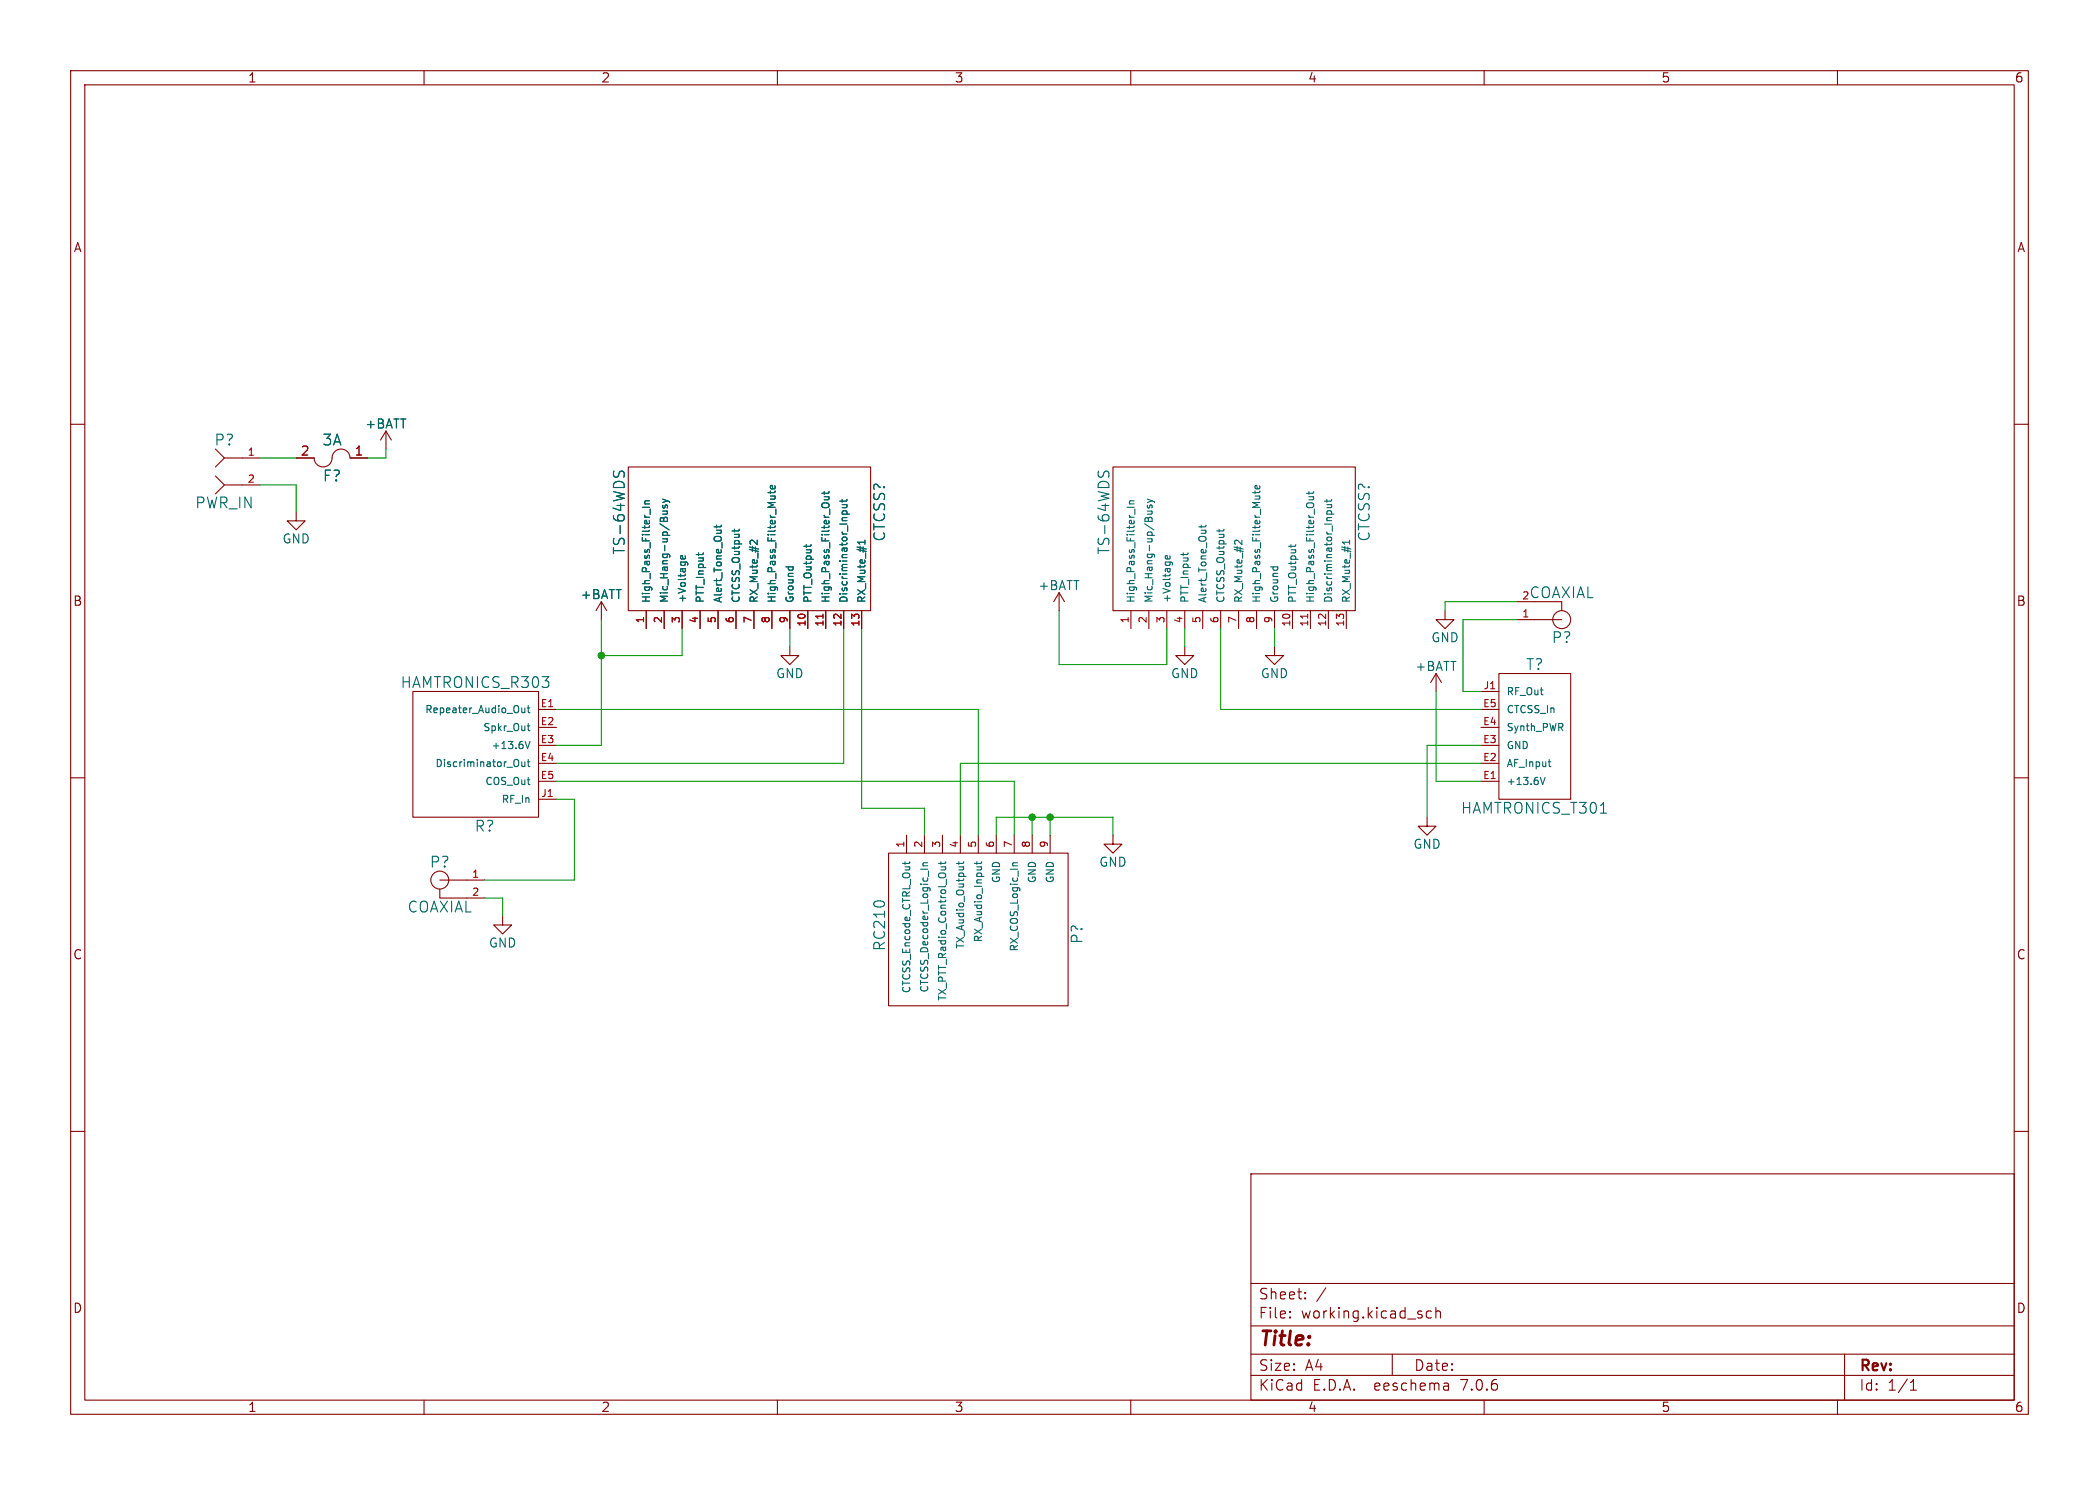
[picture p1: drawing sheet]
(kicad_sch (version 20230121) (generator eeschema)

 (paper "A4")

 (lib_symbols
  (symbol "Connectors:COAXIAL" (pin_names (offset 1.016)) (in_bom yes) (on_board yes)
   (property "Reference" "P" (at 0 2.54 0) (effects (font (size 1.524 1.524))))
   (property "Value" "COAXIAL" (at 0 -3.81 0) (effects (font (size 1.524 1.524))))
   (property "Footprint" "" (at 0 0 0) (effects (font (size 1.524 1.524))))
   (property "Datasheet" "" (at 0 0 0) (effects (font (size 1.524 1.524))))
   (symbol "COAXIAL_0_1"
    (polyline (pts (xy 3.81 0) (xy 0 0)) (stroke (width 0) (type solid)) (fill (type none)))
    (polyline (pts (xy 3.81 -2.54) (xy 0 -2.54) (xy 0 -1.27)) (stroke (width 0) (type solid)) (fill (type none)))
    (circle (center 0 0) (radius 1.27) (stroke (width 0) (type solid)) (fill (type none))))
   (symbol "COAXIAL_1_1"
    (pin input line (at 6.35 0 180) (length 2.54) (name "~" (effects (font (size 1.016 1.016)))) (number "1" (effects (font (size 1.016 1.016)))))
    (pin input line (at 6.35 -2.54 180) (length 2.54) (name "~" (effects (font (size 1.016 1.016)))) (number "2" (effects (font (size 1.016 1.016)))))))
  (symbol "Connectors:CONN_1x2" (pin_names (offset 1.016)) (in_bom yes) (on_board yes)
   (property "Reference" "P" (at 0 3.81 0) (effects (font (size 1.524 1.524))))
   (property "Value" "CONN_1x2" (at 0 -5.08 0) (effects (font (size 1.524 1.524))))
   (property "Footprint" "" (at 0 1.27 0) (effects (font (size 1.524 1.524))))
   (property "Datasheet" "" (at 0 1.27 0) (effects (font (size 1.524 1.524))))
   (symbol "CONN_1x2_0_1"
    (polyline (pts (xy 0 -2.54) (xy -1.27 -3.81)) (stroke (width 0) (type solid)) (fill (type none)))
    (polyline (pts (xy -1.27 2.54) (xy 0 1.27) (xy -1.27 0)) (stroke (width 0) (type solid)) (fill (type none)))
    (polyline (pts (xy 0 1.27) (xy 1.27 1.27) (xy 2.54 1.27)) (stroke (width 0) (type solid)) (fill (type none)))
    (polyline (pts (xy 2.54 -2.54) (xy 0 -2.54) (xy -1.27 -1.27)) (stroke (width 0) (type solid)) (fill (type none))))
   (symbol "CONN_1x2_1_1"
    (pin input line (at 5.08 1.27 180) (length 2.54) (name "~" (effects (font (size 1.016 1.016)))) (number "1" (effects (font (size 1.016 1.016)))))
    (pin input line (at 5.08 -2.54 180) (length 2.54) (name "~" (effects (font (size 1.016 1.016)))) (number "2" (effects (font (size 1.016 1.016)))))))
  (symbol "OverallRepeater-rescue:+BATT" (power) (pin_names (offset 0)) (in_bom yes) (on_board yes)
   (property "Reference" "#PWR" (at 0 -3.81 0) (effects (font (size 1.27 1.27)) hide))
   (property "Value" "+BATT" (at 0 3.556 0) (effects (font (size 1.27 1.27))))
   (property "Footprint" "" (at 0 0 0) (effects (font (size 1.524 1.524))))
   (property "Datasheet" "" (at 0 0 0) (effects (font (size 1.524 1.524))))
   (symbol "+BATT_0_1"
    (polyline (pts (xy -0.762 1.27) (xy 0 2.54)) (stroke (width 0) (type solid)) (fill (type none)))
    (polyline (pts (xy 0 0) (xy 0 2.54)) (stroke (width 0) (type solid)) (fill (type none)))
    (polyline (pts (xy 0 2.54) (xy 0.762 1.27)) (stroke (width 0) (type solid)) (fill (type none))))
   (symbol "+BATT_1_1"
    (pin power_in line (at 0 0 90) (length 0) hide (name "+BATT" (effects (font (size 1.27 1.27)))) (number "1" (effects (font (size 1.27 1.27)))))))
  (symbol "OverallRepeater-rescue:FUSE" (pin_names (offset 1.016)) (in_bom yes) (on_board yes)
   (property "Reference" "F" (at 2.54 0 90) (effects (font (size 1.524 1.524))))
   (property "Value" "FUSE" (at -2.54 0 90) (effects (font (size 1.524 1.524))))
   (property "Footprint" "" (at -6.604 -2.54 90) (effects (font (size 1.524 1.524)) hide))
   (property "Datasheet" "" (at -4.064 -2.54 90) (effects (font (size 1.524 1.524)) hide))
   (symbol "FUSE_0_1"
    (arc (start 0 -2.54) (mid 1.2645 -1.27) (end 0 0) (stroke (width 0) (type solid)) (fill (type none)))
    (arc (start 0 2.54) (mid -1.2645 1.27) (end 0 0) (stroke (width 0) (type solid)) (fill (type none))))
   (symbol "FUSE_1_1"
    (pin input line (at 0 5.08 270) (length 2.54) (name "~" (effects (font (size 1.27 1.27)))) (number "1" (effects (font (size 1.27 1.27)))))
    (pin input line (at 0 -5.08 90) (length 2.54) (name "~" (effects (font (size 1.27 1.27)))) (number "2" (effects (font (size 1.27 1.27)))))))
  (symbol "OverallRepeater-rescue:GND" (power) (pin_names (offset 0)) (in_bom yes) (on_board yes)
   (property "Reference" "#PWR" (at 0 -6.35 0) (effects (font (size 1.27 1.27)) hide))
   (property "Value" "GND" (at 0 -3.81 0) (effects (font (size 1.27 1.27))))
   (property "Footprint" "" (at 0 0 0) (effects (font (size 1.524 1.524))))
   (property "Datasheet" "" (at 0 0 0) (effects (font (size 1.524 1.524))))
   (symbol "GND_0_1"
    (polyline (pts (xy 0 0) (xy 0 -1.27) (xy 1.27 -1.27) (xy 0 -2.54) (xy -1.27 -1.27) (xy 0 -1.27)) (stroke (width 0) (type solid)) (fill (type none))))
   (symbol "GND_1_1"
    (pin power_in line (at 0 0 270) (length 0) hide (name "GND" (effects (font (size 1.27 1.27)))) (number "1" (effects (font (size 1.27 1.27)))))))
  (symbol "RepeaterParts:HAMTRONICS_R303" (pin_names (offset 1.016)) (in_bom yes) (on_board yes)
   (property "Reference" "R" (at 0 -10.16 0) (effects (font (size 1.524 1.524))))
   (property "Value" "HAMTRONICS_R303" (at -1.27 10.16 0) (effects (font (size 1.524 1.524))))
   (property "Footprint" "" (at 7.62 1.27 0) (effects (font (size 1.524 1.524))))
   (property "Datasheet" "" (at 7.62 1.27 0) (effects (font (size 1.524 1.524))))
   (symbol "HAMTRONICS_R303_0_1"
    (rectangle (start 7.62 8.89) (end -10.16 -8.89) (stroke (width 0) (type solid)) (fill (type none))))
   (symbol "HAMTRONICS_R303_1_1"
    (pin input line (at 10.16 6.35 180) (length 2.54) (name "Repeater_Audio_Out" (effects (font (size 1.016 1.016)))) (number "E1" (effects (font (size 1.016 1.016)))))
    (pin input line (at 10.16 3.81 180) (length 2.54) (name "Spkr_Out" (effects (font (size 1.016 1.016)))) (number "E2" (effects (font (size 1.016 1.016)))))
    (pin input line (at 10.16 1.27 180) (length 2.54) (name "+13.6V" (effects (font (size 1.016 1.016)))) (number "E3" (effects (font (size 1.016 1.016)))))
    (pin input line (at 10.16 -1.27 180) (length 2.54) (name "Discriminator_Out" (effects (font (size 1.016 1.016)))) (number "E4" (effects (font (size 1.016 1.016)))))
    (pin input line (at 10.16 -3.81 180) (length 2.54) (name "COS_Out" (effects (font (size 1.016 1.016)))) (number "E5" (effects (font (size 1.016 1.016)))))
    (pin input line (at 10.16 -6.35 180) (length 2.54) (name "RF_In" (effects (font (size 1.016 1.016)))) (number "J1" (effects (font (size 1.016 1.016)))))))
  (symbol "RepeaterParts:HAMTRONICS_T301" (pin_names (offset 1.016)) (in_bom yes) (on_board yes)
   (property "Reference" "T" (at 0 -10.16 0) (effects (font (size 1.524 1.524))))
   (property "Value" "HAMTRONICS_T301" (at 0 10.16 0) (effects (font (size 1.524 1.524))))
   (property "Footprint" "" (at 7.62 6.35 0) (effects (font (size 1.524 1.524))))
   (property "Datasheet" "" (at 7.62 6.35 0) (effects (font (size 1.524 1.524))))
   (symbol "HAMTRONICS_T301_0_1"
    (rectangle (start 5.08 8.89) (end -5.08 -8.89) (stroke (width 0) (type solid)) (fill (type none))))
   (symbol "HAMTRONICS_T301_1_1"
    (pin input line (at 7.62 6.35 180) (length 2.54) (name "+13.6V" (effects (font (size 1.016 1.016)))) (number "E1" (effects (font (size 1.016 1.016)))))
    (pin input line (at 7.62 3.81 180) (length 2.54) (name "AF_Input" (effects (font (size 1.016 1.016)))) (number "E2" (effects (font (size 1.016 1.016)))))
    (pin input line (at 7.62 1.27 180) (length 2.54) (name "GND" (effects (font (size 1.016 1.016)))) (number "E3" (effects (font (size 1.016 1.016)))))
    (pin input line (at 7.62 -1.27 180) (length 2.54) (name "Synth_PWR" (effects (font (size 1.016 1.016)))) (number "E4" (effects (font (size 1.016 1.016)))))
    (pin input line (at 7.62 -3.81 180) (length 2.54) (name "CTCSS_In" (effects (font (size 1.016 1.016)))) (number "E5" (effects (font (size 1.016 1.016)))))
    (pin input line (at 7.62 -6.35 180) (length 2.54) (name "RF_Out" (effects (font (size 1.016 1.016)))) (number "J1" (effects (font (size 1.016 1.016)))))))
  (symbol "RepeaterParts:RC210" (pin_names (offset 1.016)) (in_bom yes) (on_board yes)
   (property "Reference" "P" (at -1.27 -13.97 0) (effects (font (size 1.524 1.524))))
   (property "Value" "RC210" (at 0 13.97 0) (effects (font (size 1.524 1.524))))
   (property "Footprint" "" (at 12.7 10.16 0) (effects (font (size 1.524 1.524))))
   (property "Datasheet" "" (at 12.7 10.16 0) (effects (font (size 1.524 1.524))))
   (symbol "RC210_0_1"
    (rectangle (start 10.16 12.7) (end -11.43 -12.7) (stroke (width 0) (type solid)) (fill (type none))))
   (symbol "RC210_1_1"
    (pin input line (at 12.7 10.16 180) (length 2.54) (name "CTCSS_Encode_CTRL_Out" (effects (font (size 1.016 1.016)))) (number "1" (effects (font (size 1.016 1.016)))))
    (pin input line (at 12.7 7.62 180) (length 2.54) (name "CTCSS_Decoder_Logic_In" (effects (font (size 1.016 1.016)))) (number "2" (effects (font (size 1.016 1.016)))))
    (pin input line (at 12.7 5.08 180) (length 2.54) (name "TX_PTT_Radio_Control_Out" (effects (font (size 1.016 1.016)))) (number "3" (effects (font (size 1.016 1.016)))))
    (pin input line (at 12.7 2.54 180) (length 2.54) (name "TX_Audio_Output" (effects (font (size 1.016 1.016)))) (number "4" (effects (font (size 1.016 1.016)))))
    (pin input line (at 12.7 0 180) (length 2.54) (name "RX_Audio_Input" (effects (font (size 1.016 1.016)))) (number "5" (effects (font (size 1.016 1.016)))))
    (pin input line (at 12.7 -2.54 180) (length 2.54) (name "GND" (effects (font (size 1.016 1.016)))) (number "6" (effects (font (size 1.016 1.016)))))
    (pin input line (at 12.7 -5.08 180) (length 2.54) (name "RX_COS_Logic_In" (effects (font (size 1.016 1.016)))) (number "7" (effects (font (size 1.016 1.016)))))
    (pin input line (at 12.7 -7.62 180) (length 2.54) (name "GND" (effects (font (size 1.016 1.016)))) (number "8" (effects (font (size 1.016 1.016)))))
    (pin input line (at 12.7 -10.16 180) (length 2.54) (name "GND" (effects (font (size 1.016 1.016)))) (number "9" (effects (font (size 1.016 1.016)))))))
  (symbol "RepeaterParts:TS-64WDS" (pin_names (offset 1.016)) (in_bom yes) (on_board yes)
   (property "Reference" "CTCSS" (at 3.81 -16.51 0) (effects (font (size 1.524 1.524))))
   (property "Value" "TS-64WDS" (at 3.81 20.32 0) (effects (font (size 1.524 1.524))))
   (property "Footprint" "" (at 3.81 -1.27 0) (effects (font (size 1.524 1.524))))
   (property "Datasheet" "" (at 3.81 -1.27 0) (effects (font (size 1.524 1.524))))
   (symbol "TS-64WDS_0_1"
    (rectangle (start -10.16 19.05) (end 10.16 -15.24) (stroke (width 0) (type solid)) (fill (type none))))
   (symbol "TS-64WDS_1_1"
    (pin input line (at -12.7 16.51 0) (length 2.54) (name "High_Pass_Filter_In" (effects (font (size 1.016 1.016)))) (number "1" (effects (font (size 1.016 1.016)))))
    (pin input line (at -12.7 -6.35 0) (length 2.54) (name "PTT_Output" (effects (font (size 1.016 1.016)))) (number "10" (effects (font (size 1.016 1.016)))))
    (pin input line (at -12.7 -8.89 0) (length 2.54) (name "High_Pass_Filter_Out" (effects (font (size 1.016 1.016)))) (number "11" (effects (font (size 1.016 1.016)))))
    (pin input line (at -12.7 -11.43 0) (length 2.54) (name "Discriminator_Input" (effects (font (size 1.016 1.016)))) (number "12" (effects (font (size 1.016 1.016)))))
    (pin input line (at -12.7 -13.97 0) (length 2.54) (name "RX_Mute_#1" (effects (font (size 1.016 1.016)))) (number "13" (effects (font (size 1.016 1.016)))))
    (pin input line (at -12.7 13.97 0) (length 2.54) (name "Mic_Hang-up/Busy" (effects (font (size 1.016 1.016)))) (number "2" (effects (font (size 1.016 1.016)))))
    (pin input line (at -12.7 11.43 0) (length 2.54) (name "+Voltage" (effects (font (size 1.016 1.016)))) (number "3" (effects (font (size 1.016 1.016)))))
    (pin input line (at -12.7 8.89 0) (length 2.54) (name "PTT_Input" (effects (font (size 1.016 1.016)))) (number "4" (effects (font (size 1.016 1.016)))))
    (pin input line (at -12.7 6.35 0) (length 2.54) (name "Alert_Tone_Out" (effects (font (size 1.016 1.016)))) (number "5" (effects (font (size 1.016 1.016)))))
    (pin input line (at -12.7 3.81 0) (length 2.54) (name "CTCSS_Output" (effects (font (size 1.016 1.016)))) (number "6" (effects (font (size 1.016 1.016)))))
    (pin input line (at -12.7 1.27 0) (length 2.54) (name "RX_Mute_#2" (effects (font (size 1.016 1.016)))) (number "7" (effects (font (size 1.016 1.016)))))
    (pin input line (at -12.7 -1.27 0) (length 2.54) (name "High_Pass_Filter_Mute" (effects (font (size 1.016 1.016)))) (number "8" (effects (font (size 1.016 1.016)))))
    (pin input line (at -12.7 -3.81 0) (length 2.54) (name "Ground" (effects (font (size 1.016 1.016)))) (number "9" (effects (font (size 1.016 1.016))))))))

 (junction (at 146.05 115.57) (diameter 0) (color 0 0 0 0))
 (junction (at 148.59 115.57) (diameter 0) (color 0 0 0 0))
 (junction (at 85.09 92.71) (diameter 0) (color 0 0 0 0))

 (wire (pts (xy 146.05 115.57) (xy 148.59 115.57)) (stroke (width 0) (type default)))
 (wire (pts (xy 214.63 87.63) (xy 207.01 87.63)) (stroke (width 0) (type default)))
 (wire (pts (xy 78.74 100.33) (xy 138.43 100.33)) (stroke (width 0) (type default)))
 (wire (pts (xy 54.61 64.77) (xy 54.61 63.5)) (stroke (width 0) (type default)))
 (wire (pts (xy 143.51 110.49) (xy 143.51 118.11)) (stroke (width 0) (type default)))
 (wire (pts (xy 85.09 105.41) (xy 78.74 105.41)) (stroke (width 0) (type default)))
 (wire (pts (xy 81.28 124.46) (xy 81.28 113.03)) (stroke (width 0) (type default)))
 (wire (pts (xy 68.58 124.46) (xy 81.28 124.46)) (stroke (width 0) (type default)))
 (wire (pts (xy 85.09 92.71) (xy 85.09 105.41)) (stroke (width 0) (type default)))
 (wire (pts (xy 71.12 127) (xy 68.58 127)) (stroke (width 0) (type default)))
 (wire (pts (xy 121.92 114.3) (xy 130.81 114.3)) (stroke (width 0) (type default)))
 (wire (pts (xy 207.01 87.63) (xy 207.01 97.79)) (stroke (width 0) (type default)))
 (wire (pts (xy 165.1 93.98) (xy 165.1 88.9)) (stroke (width 0) (type default)))
 (wire (pts (xy 140.97 115.57) (xy 146.05 115.57)) (stroke (width 0) (type default)))
 (wire (pts (xy 111.76 88.9) (xy 111.76 91.44)) (stroke (width 0) (type default)))
 (wire (pts (xy 135.89 118.11) (xy 135.89 107.95)) (stroke (width 0) (type default)))
 (wire (pts (xy 149.86 93.98) (xy 165.1 93.98)) (stroke (width 0) (type default)))
 (wire (pts (xy 41.91 68.58) (xy 41.91 72.39)) (stroke (width 0) (type default)))
 (wire (pts (xy 207.01 97.79) (xy 209.55 97.79)) (stroke (width 0) (type default)))
 (wire (pts (xy 148.59 118.11) (xy 148.59 115.57)) (stroke (width 0) (type default)))
 (wire (pts (xy 204.47 85.09) (xy 204.47 86.36)) (stroke (width 0) (type default)))
 (wire (pts (xy 203.2 97.79) (xy 203.2 110.49)) (stroke (width 0) (type default)))
 (wire (pts (xy 172.72 100.33) (xy 209.55 100.33)) (stroke (width 0) (type default)))
 (wire (pts (xy 121.92 88.9) (xy 121.92 114.3)) (stroke (width 0) (type default)))
 (wire (pts (xy 203.2 110.49) (xy 209.55 110.49)) (stroke (width 0) (type default)))
 (wire (pts (xy 85.09 87.63) (xy 85.09 92.71)) (stroke (width 0) (type default)))
 (wire (pts (xy 157.48 115.57) (xy 157.48 118.11)) (stroke (width 0) (type default)))
 (wire (pts (xy 119.38 107.95) (xy 119.38 88.9)) (stroke (width 0) (type default)))
 (wire (pts (xy 130.81 114.3) (xy 130.81 118.11)) (stroke (width 0) (type default)))
 (wire (pts (xy 52.07 64.77) (xy 54.61 64.77)) (stroke (width 0) (type default)))
 (wire (pts (xy 167.64 88.9) (xy 167.64 91.44)) (stroke (width 0) (type default)))
 (wire (pts (xy 135.89 107.95) (xy 209.55 107.95)) (stroke (width 0) (type default)))
 (wire (pts (xy 148.59 115.57) (xy 157.48 115.57)) (stroke (width 0) (type default)))
 (wire (pts (xy 146.05 118.11) (xy 146.05 115.57)) (stroke (width 0) (type default)))
 (wire (pts (xy 140.97 118.11) (xy 140.97 115.57)) (stroke (width 0) (type default)))
 (wire (pts (xy 36.83 68.58) (xy 41.91 68.58)) (stroke (width 0) (type default)))
 (wire (pts (xy 71.12 129.54) (xy 71.12 127)) (stroke (width 0) (type default)))
 (wire (pts (xy 201.93 115.57) (xy 201.93 105.41)) (stroke (width 0) (type default)))
 (wire (pts (xy 78.74 107.95) (xy 119.38 107.95)) (stroke (width 0) (type default)))
 (wire (pts (xy 41.91 64.77) (xy 36.83 64.77)) (stroke (width 0) (type default)))
 (wire (pts (xy 172.72 88.9) (xy 172.72 100.33)) (stroke (width 0) (type default)))
 (wire (pts (xy 138.43 100.33) (xy 138.43 118.11)) (stroke (width 0) (type default)))
 (wire (pts (xy 96.52 88.9) (xy 96.52 92.71)) (stroke (width 0) (type default)))
 (wire (pts (xy 201.93 105.41) (xy 209.55 105.41)) (stroke (width 0) (type default)))
 (wire (pts (xy 180.34 88.9) (xy 180.34 91.44)) (stroke (width 0) (type default)))
 (wire (pts (xy 81.28 113.03) (xy 78.74 113.03)) (stroke (width 0) (type default)))
 (wire (pts (xy 149.86 86.36) (xy 149.86 93.98)) (stroke (width 0) (type default)))
 (wire (pts (xy 96.52 92.71) (xy 85.09 92.71)) (stroke (width 0) (type default)))
 (wire (pts (xy 214.63 85.09) (xy 204.47 85.09)) (stroke (width 0) (type default)))
 (wire (pts (xy 78.74 110.49) (xy 143.51 110.49)) (stroke (width 0) (type default)))

 (symbol (lib_id "RepeaterParts:RC210") (at 138.43 130.81 90) (unit 1) (in_bom yes) (on_board yes) (dnp no)
  (property "Reference" "P?" (at 152.4 132.08 0) (effects (font (size 1.524 1.524))))
  (property "Value" "RC210" (at 124.46 130.81 0) (effects (font (size 1.524 1.524))))
  (property "Footprint" "" (at 128.27 118.11 0) (effects (font (size 1.524 1.524))))
  (property "Datasheet" "" (at 128.27 118.11 0) (effects (font (size 1.524 1.524)))) (pin "1") (pin "2") (pin "3") (pin "4") (pin "5") (pin "6") (pin "7") (pin "8") (pin "9"))

 (symbol (lib_id "RepeaterParts:HAMTRONICS_R303") (at 68.58 106.68 0) (unit 1) (in_bom yes) (on_board yes) (dnp no)
  (property "Reference" "R?" (at 68.58 116.84 0) (effects (font (size 1.524 1.524))))
  (property "Value" "HAMTRONICS_R303" (at 67.31 96.52 0) (effects (font (size 1.524 1.524))))
  (property "Footprint" "" (at 76.2 105.41 0) (effects (font (size 1.524 1.524))))
  (property "Datasheet" "" (at 76.2 105.41 0) (effects (font (size 1.524 1.524)))) (pin "E1") (pin "E2") (pin "E3") (pin "E4") (pin "E5") (pin "J1"))

 (symbol (lib_id "RepeaterParts:HAMTRONICS_T301") (at 217.17 104.14 180) (unit 1) (in_bom yes) (on_board yes) (dnp no)
  (property "Reference" "T?" (at 217.17 93.98 0) (effects (font (size 1.524 1.524))))
  (property "Value" "HAMTRONICS_T301" (at 217.17 114.3 0) (effects (font (size 1.524 1.524))))
  (property "Footprint" "" (at 209.55 110.49 0) (effects (font (size 1.524 1.524))))
  (property "Datasheet" "" (at 209.55 110.49 0) (effects (font (size 1.524 1.524)))) (pin "E1") (pin "E2") (pin "E3") (pin "E4") (pin "E5") (pin "J1"))

 (symbol (lib_id "RepeaterParts:TS-64WDS") (at 107.95 76.2 90) (unit 1) (in_bom yes) (on_board yes) (dnp no)
  (property "Reference" "CTCSS?" (at 124.46 72.39 0) (effects (font (size 1.524 1.524))))
  (property "Value" "TS-64WDS" (at 87.63 72.39 0) (effects (font (size 1.524 1.524))))
  (property "Footprint" "" (at 109.22 72.39 0) (effects (font (size 1.524 1.524))))
  (property "Datasheet" "" (at 109.22 72.39 0) (effects (font (size 1.524 1.524)))) (pin "1") (pin "10") (pin "11") (pin "12") (pin "13") (pin "2") (pin "3") (pin "4") (pin "5") (pin "6") (pin "7") (pin "8") (pin "9"))

 (symbol (lib_id "RepeaterParts:TS-64WDS") (at 176.53 76.2 90) (unit 1) (in_bom yes) (on_board yes) (dnp no)
  (property "Reference" "CTCSS?" (at 193.04 72.39 0) (effects (font (size 1.524 1.524))))
  (property "Value" "TS-64WDS" (at 156.21 72.39 0) (effects (font (size 1.524 1.524))))
  (property "Footprint" "" (at 177.8 72.39 0) (effects (font (size 1.524 1.524))))
  (property "Datasheet" "" (at 177.8 72.39 0) (effects (font (size 1.524 1.524)))) (pin "1") (pin "10") (pin "11") (pin "12") (pin "13") (pin "2") (pin "3") (pin "4") (pin "5") (pin "6") (pin "7") (pin "8") (pin "9"))

 (symbol (lib_id "Connectors:COAXIAL") (at 62.23 124.46 0) (unit 1) (in_bom yes) (on_board yes) (dnp no)
  (property "Reference" "P?" (at 62.23 121.92 0) (effects (font (size 1.524 1.524))))
  (property "Value" "COAXIAL" (at 62.23 128.27 0) (effects (font (size 1.524 1.524))))
  (property "Footprint" "" (at 62.23 124.46 0) (effects (font (size 1.524 1.524))))
  (property "Datasheet" "" (at 62.23 124.46 0) (effects (font (size 1.524 1.524)))) (pin "1") (pin "2"))

 (symbol (lib_id "Connectors:COAXIAL") (at 220.98 87.63 180) (unit 1) (in_bom yes) (on_board yes) (dnp no)
  (property "Reference" "P?" (at 220.98 90.17 0) (effects (font (size 1.524 1.524))))
  (property "Value" "COAXIAL" (at 220.98 83.82 0) (effects (font (size 1.524 1.524))))
  (property "Footprint" "" (at 220.98 87.63 0) (effects (font (size 1.524 1.524))))
  (property "Datasheet" "" (at 220.98 87.63 0) (effects (font (size 1.524 1.524)))) (pin "1") (pin "2"))

 (symbol (lib_id "OverallRepeater-rescue:GND") (at 204.47 86.36 0) (unit 1) (in_bom yes) (on_board yes) (dnp no)
  (property "Reference" "#PWR?" (at 204.47 92.71 0) (effects (font (size 1.27 1.27)) hide))
  (property "Value" "GND" (at 204.47 90.17 0) (effects (font (size 1.27 1.27))))
  (property "Footprint" "" (at 204.47 86.36 0) (effects (font (size 1.524 1.524))))
  (property "Datasheet" "" (at 204.47 86.36 0) (effects (font (size 1.524 1.524)))) (pin "1"))

 (symbol (lib_id "OverallRepeater-rescue:GND") (at 71.12 129.54 0) (unit 1) (in_bom yes) (on_board yes) (dnp no)
  (property "Reference" "#PWR?" (at 71.12 135.89 0) (effects (font (size 1.27 1.27)) hide))
  (property "Value" "GND" (at 71.12 133.35 0) (effects (font (size 1.27 1.27))))
  (property "Footprint" "" (at 71.12 129.54 0) (effects (font (size 1.524 1.524))))
  (property "Datasheet" "" (at 71.12 129.54 0) (effects (font (size 1.524 1.524)))) (pin "1"))

 (symbol (lib_id "OverallRepeater-rescue:GND") (at 157.48 118.11 0) (unit 1) (in_bom yes) (on_board yes) (dnp no)
  (property "Reference" "#PWR?" (at 157.48 124.46 0) (effects (font (size 1.27 1.27)) hide))
  (property "Value" "GND" (at 157.48 121.92 0) (effects (font (size 1.27 1.27))))
  (property "Footprint" "" (at 157.48 118.11 0) (effects (font (size 1.524 1.524))))
  (property "Datasheet" "" (at 157.48 118.11 0) (effects (font (size 1.524 1.524)))) (pin "1"))

 (symbol (lib_id "OverallRepeater-rescue:GND") (at 201.93 115.57 0) (unit 1) (in_bom yes) (on_board yes) (dnp no)
  (property "Reference" "#PWR?" (at 201.93 121.92 0) (effects (font (size 1.27 1.27)) hide))
  (property "Value" "GND" (at 201.93 119.38 0) (effects (font (size 1.27 1.27))))
  (property "Footprint" "" (at 201.93 115.57 0) (effects (font (size 1.524 1.524))))
  (property "Datasheet" "" (at 201.93 115.57 0) (effects (font (size 1.524 1.524)))) (pin "1"))

 (symbol (lib_id "OverallRepeater-rescue:GND") (at 180.34 91.44 0) (unit 1) (in_bom yes) (on_board yes) (dnp no)
  (property "Reference" "#PWR?" (at 180.34 97.79 0) (effects (font (size 1.27 1.27)) hide))
  (property "Value" "GND" (at 180.34 95.25 0) (effects (font (size 1.27 1.27))))
  (property "Footprint" "" (at 180.34 91.44 0) (effects (font (size 1.524 1.524))))
  (property "Datasheet" "" (at 180.34 91.44 0) (effects (font (size 1.524 1.524)))) (pin "1"))

 (symbol (lib_id "OverallRepeater-rescue:GND") (at 111.76 91.44 0) (unit 1) (in_bom yes) (on_board yes) (dnp no)
  (property "Reference" "#PWR?" (at 111.76 97.79 0) (effects (font (size 1.27 1.27)) hide))
  (property "Value" "GND" (at 111.76 95.25 0) (effects (font (size 1.27 1.27))))
  (property "Footprint" "" (at 111.76 91.44 0) (effects (font (size 1.524 1.524))))
  (property "Datasheet" "" (at 111.76 91.44 0) (effects (font (size 1.524 1.524)))) (pin "1"))

 (symbol (lib_id "Connectors:CONN_1x2") (at 31.75 66.04 0) (unit 1) (in_bom yes) (on_board yes) (dnp no)
  (property "Reference" "P?" (at 31.75 62.23 0) (effects (font (size 1.524 1.524))))
  (property "Value" "PWR_IN" (at 31.75 71.12 0) (effects (font (size 1.524 1.524))))
  (property "Footprint" "" (at 31.75 64.77 0) (effects (font (size 1.524 1.524))))
  (property "Datasheet" "" (at 31.75 64.77 0) (effects (font (size 1.524 1.524)))) (pin "1") (pin "2"))

 (symbol (lib_id "OverallRepeater-rescue:FUSE") (at 46.99 64.77 270) (unit 1) (in_bom yes) (on_board yes) (dnp no)
  (property "Reference" "F?" (at 46.99 67.31 90) (effects (font (size 1.524 1.524))))
  (property "Value" "3A" (at 46.99 62.23 90) (effects (font (size 1.524 1.524))))
  (property "Footprint" "" (at 44.45 58.166 90) (effects (font (size 1.524 1.524)) hide))
  (property "Datasheet" "" (at 44.45 60.706 90) (effects (font (size 1.524 1.524)) hide)) (pin "1") (pin "2"))

 (symbol (lib_id "OverallRepeater-rescue:GND") (at 41.91 72.39 0) (unit 1) (in_bom yes) (on_board yes) (dnp no)
  (property "Reference" "#PWR?" (at 41.91 78.74 0) (effects (font (size 1.27 1.27)) hide))
  (property "Value" "GND" (at 41.91 76.2 0) (effects (font (size 1.27 1.27))))
  (property "Footprint" "" (at 41.91 72.39 0) (effects (font (size 1.524 1.524))))
  (property "Datasheet" "" (at 41.91 72.39 0) (effects (font (size 1.524 1.524)))) (pin "1"))

 (symbol (lib_id "OverallRepeater-rescue:+BATT") (at 54.61 63.5 0) (unit 1) (in_bom yes) (on_board yes) (dnp no)
  (property "Reference" "#PWR?" (at 54.61 67.31 0) (effects (font (size 1.27 1.27)) hide))
  (property "Value" "+BATT" (at 54.61 59.944 0) (effects (font (size 1.27 1.27))))
  (property "Footprint" "" (at 54.61 63.5 0) (effects (font (size 1.524 1.524))))
  (property "Datasheet" "" (at 54.61 63.5 0) (effects (font (size 1.524 1.524)))) (pin "1"))

 (symbol (lib_id "OverallRepeater-rescue:+BATT") (at 85.09 87.63 0) (unit 1) (in_bom yes) (on_board yes) (dnp no)
  (property "Reference" "#PWR?" (at 85.09 91.44 0) (effects (font (size 1.27 1.27)) hide))
  (property "Value" "+BATT" (at 85.09 84.074 0) (effects (font (size 1.27 1.27))))
  (property "Footprint" "" (at 85.09 87.63 0) (effects (font (size 1.524 1.524))))
  (property "Datasheet" "" (at 85.09 87.63 0) (effects (font (size 1.524 1.524)))) (pin "1"))

 (symbol (lib_id "OverallRepeater-rescue:+BATT") (at 149.86 86.36 0) (unit 1) (in_bom yes) (on_board yes) (dnp no)
  (property "Reference" "#PWR?" (at 149.86 90.17 0) (effects (font (size 1.27 1.27)) hide))
  (property "Value" "+BATT" (at 149.86 82.804 0) (effects (font (size 1.27 1.27))))
  (property "Footprint" "" (at 149.86 86.36 0) (effects (font (size 1.524 1.524))))
  (property "Datasheet" "" (at 149.86 86.36 0) (effects (font (size 1.524 1.524)))) (pin "1"))

 (symbol (lib_id "OverallRepeater-rescue:+BATT") (at 203.2 97.79 0) (unit 1) (in_bom yes) (on_board yes) (dnp no)
  (property "Reference" "#PWR?" (at 203.2 101.6 0) (effects (font (size 1.27 1.27)) hide))
  (property "Value" "+BATT" (at 203.2 94.234 0) (effects (font (size 1.27 1.27))))
  (property "Footprint" "" (at 203.2 97.79 0) (effects (font (size 1.524 1.524))))
  (property "Datasheet" "" (at 203.2 97.79 0) (effects (font (size 1.524 1.524)))) (pin "1"))

 (symbol (lib_id "OverallRepeater-rescue:GND") (at 167.64 91.44 0) (unit 1) (in_bom yes) (on_board yes) (dnp no)
  (property "Reference" "#PWR?" (at 167.64 97.79 0) (effects (font (size 1.27 1.27)) hide))
  (property "Value" "GND" (at 167.64 95.25 0) (effects (font (size 1.27 1.27))))
  (property "Footprint" "" (at 167.64 91.44 0) (effects (font (size 1.524 1.524))))
  (property "Datasheet" "" (at 167.64 91.44 0) (effects (font (size 1.524 1.524)))) (pin "1"))

 (sheet_instances (path "" (page "1"))))
